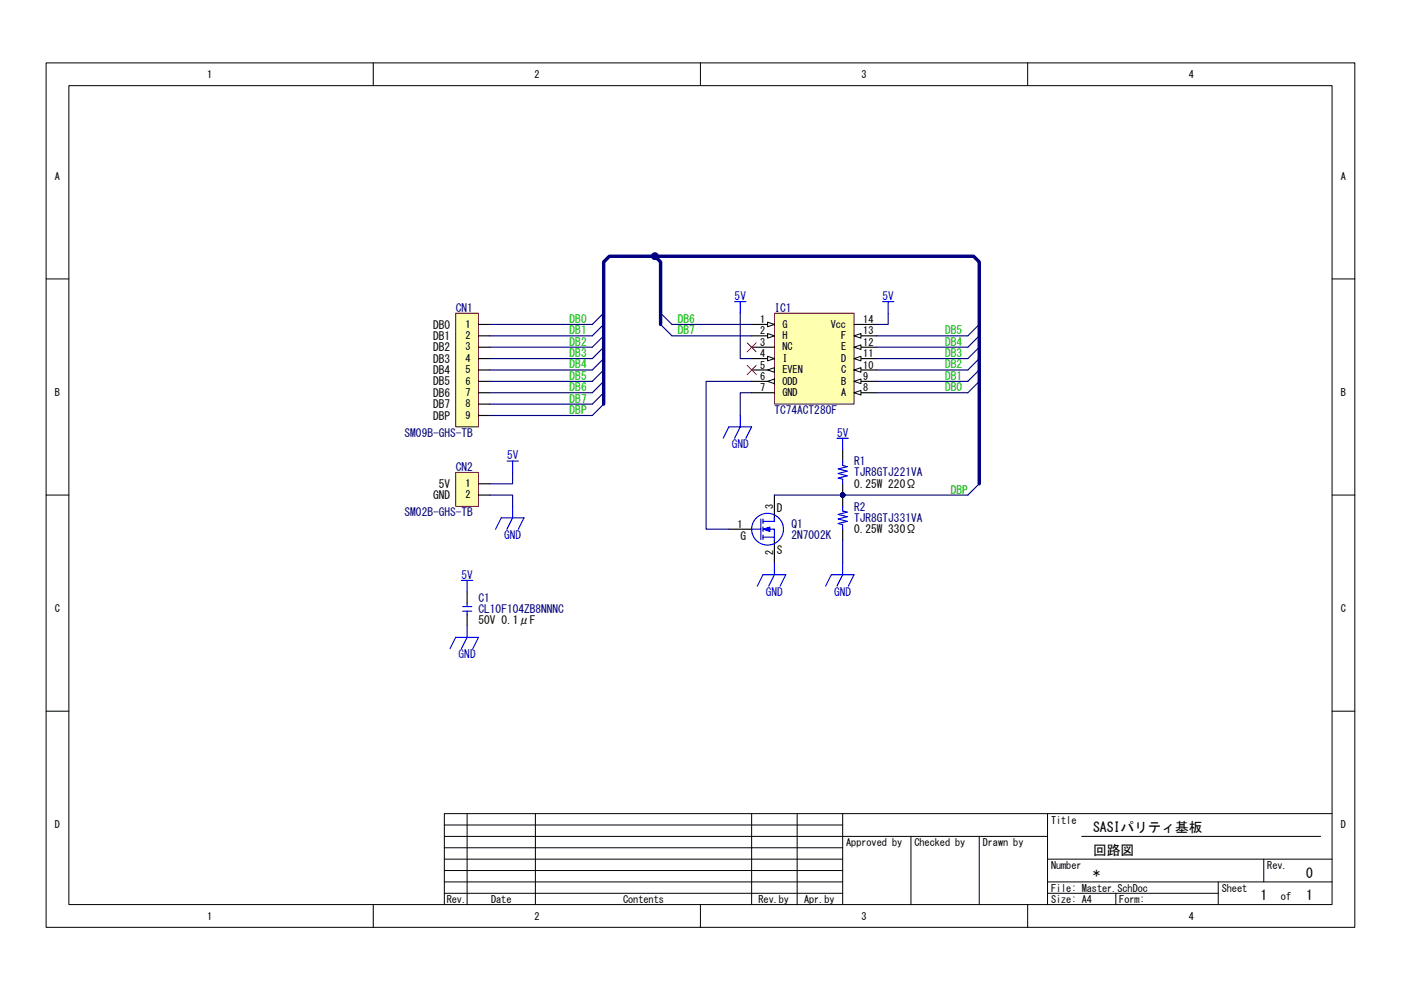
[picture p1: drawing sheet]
<svg xmlns="http://www.w3.org/2000/svg" width="297mm" height="210mm" viewBox="0 0 297 210" stroke-linecap="round" stroke-linejoin="round" font-family="sans-serif">
<path d="M9.8 13.3h277.4v183.3h-277.4z" fill="none" stroke="#000" stroke-width=".21"/>
<path d="M14.6 18.2h267.8v173.6h-267.8z" fill="#fff"/>
<g fill="none" stroke="#000" stroke-width=".21">
<path d="M14.6 18.2h267.8v173.6h-267.8zM79.1 13.3v4.8M148.5 13.3v4.8M217.9 13.3v4.8M9.8 59.1h4.8M282.4 59.1h4.8M9.8 105h4.8M282.4 105h4.8M9.8 150.8h4.8M282.4 150.8h4.8M94.2 174.9h84.5M94.2 179.7h84.5"/>
<path d="M94.2 177.3h127.9M99 172.5v19.3M113.5 172.5v19.3M159.4 172.5v19.3M169 172.5v19.3M178.7 172.5v19.3M193.1 177.3v14.5M207.6 177.3v14.5M222.1 172.5v19.3M229.3 177.3h50.7M282.4 172.5h-188.2v19.3M79.1 191.8v4.8"/>
<path d="M94.2 182.2h84.5M94.2 187h84.5M94.2 189.4h84.5M94.2 184.6h84.5M148.5 191.8v4.8M217.9 191.8v4.8M222.1 182.2h60.3M222.1 187h60.3M222.1 189.4h36.2M236.6 189.4v2.4M258.3 187v4.8M267.9 182.2v4.8"/>
</g>
<path d="M154.5 112.2h4.9M164.2 105v4.8M164.2 114.6v4.8" fill="none" stroke="#000" stroke-width=".24"/>
<path d="M159.4 112.2h1.9M161.3 110v4.4M161.8 110.5h2.4M161.8 112.2h2.4v2.4M161.8 113.9h2.4M161.8 110v1M161.8 111.7v1M161.8 113.4v1" fill="none" stroke="#00f" stroke-width=".24"/>
<path d="M161.8 112.2l1.4-.5v1z" fill="#00f"/>
<path d="M161.8 112.2l1.4-.5v1z" fill="none" stroke="#00f" stroke-width=".21"/>
<g fill="none" stroke="#00f" stroke-width=".24">
<path d="M164.2 109.8v.7"/>
<circle cx="162.7" cy="112.2" r="3.4"/>
</g>
<path d="M164.2 66.4h16.9v19.3h-16.9z" fill="#ffffb0"/>
<path d="M164.2 66.4h16.9v19.3h-16.9z" fill="none" stroke="#800000" stroke-width=".21"/>
<path d="M181.1 83.3h4.8" fill="none" stroke="#000" stroke-width=".24"/>
<path d="M181.1 83.3l1.4-.5v1z" fill="#fff"/>
<path d="M181.1 83.3l1.4-.5v1z" fill="none" stroke="#000" stroke-width=".21"/>
<path d="M159.4 83.3h4.8M159.4 80.9h4.8" fill="none" stroke="#000" stroke-width=".24"/>
<path d="M162.7 80.9l1.5-.5v.9z" fill="#fff"/>
<path d="M162.7 80.9l1.5-.5v.9z" fill="none" stroke="#000" stroke-width=".21"/>
<path d="M159.4 78.4h4.8" fill="none" stroke="#000" stroke-width=".24"/>
<path d="M162.7 78.4l1.5-.4v.9z" fill="#fff"/>
<path d="M162.7 78.4l1.5-.4v.9z" fill="none" stroke="#000" stroke-width=".21"/>
<path d="M159.4 76h4.8" fill="none" stroke="#000" stroke-width=".24"/>
<path d="M162.7 75.5l1.5 .5-1.5 .5z" fill="#fff"/>
<path d="M162.7 75.5l1.5 .5-1.5 .5z" fill="none" stroke="#000" stroke-width=".21"/>
<path d="M159.4 73.6h4.8M159.4 71.2h4.8" fill="none" stroke="#000" stroke-width=".24"/>
<path d="M162.7 70.7l1.5 .5-1.5 .5z" fill="#fff"/>
<path d="M162.7 70.7l1.5 .5-1.5 .5z" fill="none" stroke="#000" stroke-width=".21"/>
<path d="M159.4 68.8h4.8" fill="none" stroke="#000" stroke-width=".24"/>
<path d="M162.7 68.3l1.5 .5-1.5 .5z" fill="#fff"/>
<path d="M162.7 68.3l1.5 .5-1.5 .5z" fill="none" stroke="#000" stroke-width=".21"/>
<path d="M181.1 76h4.8" fill="none" stroke="#000" stroke-width=".24"/>
<path d="M181.1 76l1.4-.5v1z" fill="#fff"/>
<path d="M181.1 76l1.4-.5v1z" fill="none" stroke="#000" stroke-width=".21"/>
<path d="M181.1 73.6h4.8" fill="none" stroke="#000" stroke-width=".24"/>
<path d="M181.1 73.6l1.4-.5v1z" fill="#fff"/>
<path d="M181.1 73.6l1.4-.5v1z" fill="none" stroke="#000" stroke-width=".21"/>
<path d="M181.1 71.2h4.8" fill="none" stroke="#000" stroke-width=".24"/>
<path d="M181.1 71.2l1.4-.5v1z" fill="#fff"/>
<path d="M181.1 71.2l1.4-.5v1z" fill="none" stroke="#000" stroke-width=".21"/>
<path d="M181.1 68.8h4.8M181.1 78.4h4.8" fill="none" stroke="#000" stroke-width=".24"/>
<path d="M181.1 78.4l1.4-.4v.9z" fill="#fff"/>
<path d="M181.1 78.4l1.4-.4v.9z" fill="none" stroke="#000" stroke-width=".21"/>
<path d="M181.1 80.9h4.8" fill="none" stroke="#000" stroke-width=".24"/>
<path d="M181.1 80.9l1.4-.5v.9z" fill="#fff"/>
<path d="M181.1 80.9l1.4-.5v.9z" fill="none" stroke="#000" stroke-width=".21"/>
<path d="M99 125.5v2.4M99 130.3v2.4" fill="none" stroke="#000" stroke-width=".24"/>
<path d="M95.4 137.5l1.2-2.4h4.8l-1.2 2.4M97.8 123.1h2.4M98.1 128.6h1.9M98.1 129.6h1.9M99 123.1v2.4M99 127.9v.7M99 129.6v.7M99 132.7v2.4l-1.2 2.4" fill="none" stroke="#00f" stroke-width=".24"/>
<path d="M96.6 66.4h4.8v24.1h-4.8z" fill="#ffffb0"/>
<path d="M96.6 66.4h4.8v24.1h-4.8z" fill="none" stroke="#800000" stroke-width=".21"/>
<path d="M101.4 68.8h2.5M101.4 71.2h2.5M101.4 73.6h2.5M101.4 76h2.5M101.4 78.4h2.5M101.4 80.9h2.5M101.4 83.3h2.5M101.4 85.7h2.5M101.4 88.1h2.5" fill="none" stroke="#000" stroke-width=".24"/>
<path d="M96.6 100.2h4.8v7.2h-4.8z" fill="#ffffb0"/>
<path d="M96.6 100.2h4.8v7.2h-4.8z" fill="none" stroke="#800000" stroke-width=".21"/>
<path d="M178.7 95.3v2.4M101.4 102.6h2.5M101.4 105h2.5M178.7 102.6v2.4" fill="none" stroke="#000" stroke-width=".24"/>
<path d="M155.7 64h2.5M156.9 64v2.4M187.1 64h2.4M188.3 64v2.4M107.5 97.7h2.4M108.7 97.7v2.5M153.3 92.9l1.2-2.4h4.9l-1.2 2.4M156.9 88.1v2.4l-1.2 2.4M105.1 112.2l1.2-2.4h4.8l-1.2 2.4M108.7 107.4v2.4l-1.2 2.4M164.2 119.4v2.5l-1.2 2.4M160.6 124.3l1.2-2.4h4.8l-1.2 2.4" fill="none" stroke="#00f" stroke-width=".24"/>
<path d="M158.4 72.7l1.9 1.9M158.4 77.5l1.9 1.9M160.3 72.7l-1.9 1.9M160.3 77.5l-1.9 1.9" fill="none" stroke="#f00" stroke-width=".21"/>
<circle cx="178.7" cy="105" r=".46" fill="#000080"/>
<circle cx="178.7" cy="105" r=".46" fill="none" stroke="#000080" stroke-width=".21"/>
<path d="M178.7 97.7v1l.9 .3-1.9 .4 1.9 .5-1.9 .5 1.9 .5-1.9 .5 1 .2v1" fill="none" stroke="#00f" stroke-width=".24"/>
<circle cx="178.7" cy="105" r=".46" fill="#000080"/>
<circle cx="178.7" cy="105" r=".46" fill="none" stroke="#000080" stroke-width=".21"/>
<path d="M178.7 105v2.4" fill="none" stroke="#000" stroke-width=".24"/>
<circle cx="178.7" cy="105" r=".46" fill="#000080"/>
<circle cx="178.7" cy="105" r=".46" fill="none" stroke="#000080" stroke-width=".21"/>
<path d="M178.7 112.2v2.4" fill="none" stroke="#000" stroke-width=".24"/>
<path d="M178.7 107.4v1l.9 .2-1.9 .5 1.9 .5-1.9 .4 1.9 .5-1.9 .5 1 .3v.9" fill="none" stroke="#00f" stroke-width=".24"/>
<circle cx="178.7" cy="105" r=".46" fill="#000080"/>
<circle cx="178.7" cy="105" r=".46" fill="none" stroke="#000080" stroke-width=".21"/>
<path d="M177.5 92.9h2.4M178.7 92.9v2.4M178.7 119.4v2.5l-1.2 2.4M175 124.3l1.3-2.4h4.8l-1.2 2.4" fill="none" stroke="#00f" stroke-width=".24"/>
<g fill="none" stroke="#000080" stroke-width=".24">
<path d="M128 66.4l-2.4 2.4M128 68.8l-2.4 2.4M128 71.2l-2.4 2.4M128 73.6l-2.4 2.4M128 76l-2.4 2.4M128 78.4l-2.4 2.5M140.1 66.4l2.4 2.4h16.9M140.1 68.8l2.4 2.4h16.9M156.9 66.4v9.6h2.5M188.3 66.4v2.4h-2.4M207.6 68.8l-2.4 2.4M207.6 71.2l-2.4 2.4"/>
<path d="M207.6 73.6l-2.4 2.4M207.6 76l-2.4 2.4M207.6 78.4l-2.4 2.5M128 80.9l-2.4 2.4M128 83.3l-2.4 2.4M128 85.7l-2.4 2.4M159.4 83.3h-2.5v4.8M159.4 80.9h-9.7v31.3h4.8M207.6 80.9l-2.4 2.4M103.9 105h4.8v2.4M108.7 100.2v2.4h-4.8M164.2 105h14.5"/>
<path d="M207.6 102.6l-2.4 2.4"/>
</g>
<circle cx="178.7" cy="105" r=".46" fill="#000080"/>
<circle cx="178.7" cy="105" r=".46" fill="none" stroke="#000080" stroke-width=".21"/>
<path d="M178.7 114.6v4.8M178.7 105h26.5" fill="none" stroke="#000080" stroke-width=".24"/>
<circle cx="178.7" cy="105" r=".46" fill="#000080"/>
<circle cx="178.7" cy="105" r=".46" fill="none" stroke="#000080" stroke-width=".21"/>
<g fill="none" stroke="#000080" stroke-width=".24">
<path d="M103.9 78.4h21.7M103.9 76h21.7M103.9 73.6h21.7M103.9 71.2h21.7M103.9 68.8h21.7M185.9 78.4h19.3M185.9 76h19.3M185.9 73.6h19.3M185.9 71.2h19.3M103.9 83.3h21.7M103.9 80.9h21.7M103.9 85.7h21.7"/>
<path d="M103.9 88.1h21.7M185.9 83.3h19.3M185.9 80.9h19.3"/>
</g>
<path d="M138.8 54.3l1.3 1.2v13.3M128 85.7v-30.2l1.2-1.2h77.2l1.2 1.2v47.1" fill="none" stroke="#000080" stroke-width=".72"/>
<circle cx="138.8" cy="54.3" r=".72" fill="#000080"/>
<circle cx="138.8" cy="54.3" r=".72" fill="none" stroke="#000080" stroke-width=".21"/>
<g font-size="2.9">
<text x="231.8" y="176.4">SASIパリティ基板</text>
<text x="231.8" y="181.3">回路図</text>
<text x="231.8" y="186.1">*</text>
<text x="267.2" y="190.9">1</text>
<text x="276.9" y="186.1">0</text>
<text x="276.9" y="190.9">1</text>
</g>
<g font-size="2.4" fill="#00f">
<text x="155.8" y="63.6">5V</text>
<text x="187.1" y="63.6">5V</text>
<text x="155.1" y="95">GND</text>
<text x="177.5" y="92.6">5V</text>
<text x="107.5" y="97.4">5V</text>
<text x="106.9" y="114.3">GND</text>
<text x="97.9" y="122.7">5V</text>
<text x="162.4" y="126.3">GND</text>
<text x="176.9" y="126.3">GND</text>
<text x="97.2" y="139.6">GND</text>
</g>
<g font-size="2.4" fill="#080d02">
<text x="91.8" y="69.7">DB0</text>
<text x="91.8" y="72.1">DB1</text>
<text x="91.8" y="74.5">DB2</text>
<text x="91.8" y="76.9">DB3</text>
<text x="91.8" y="79.3">DB4</text>
<text x="91.8" y="81.7">DB5</text>
<text x="91.8" y="84.1">DB6</text>
<text x="91.8" y="86.6">DB7</text>
<text x="91.8" y="89">DBP</text>
<text x="91.8" y="105.9">GND</text>
<text x="93" y="103.4">5V</text>
<text x="181.1" y="103.4">0.25W 220Ω</text>
<text x="164.7" y="108.5">D</text>
<text x="181.1" y="113.1">0.25W 330Ω</text>
<text x="157" y="114.5">G</text>
<text x="164.7" y="117.4">S</text>
<text x="101.5" y="132.4">50V 0.1μF</text>
</g>
<g font-size="2.4" fill="#000080">
<text x="96.6" y="66.1">CN1</text>
<text x="164.2" y="66.1">IC1</text>
<text x="164.2" y="87.8">TC74ACT280F</text>
<text x="85.8" y="92.6">SM09B-GHS-TB</text>
<text x="96.6" y="99.8">CN2</text>
<text x="181.1" y="98.6">R1</text>
<text x="181.1" y="101">TJR8GTJ221VA</text>
<text x="85.8" y="109.5">SM02B-GHS-TB</text>
<text x="167.8" y="111.9">Q1</text>
<text x="181.1" y="108.3">R2</text>
<text x="181.1" y="110.7">TJR8GTJ331VA</text>
<text x="167.8" y="114.3">2N7002K</text>
<text x="101.5" y="127.6">C1</text>
<text x="101.5" y="130">CL10F104ZB8NNNC</text>
</g>
<g font-size="2.4" fill="#00bf00">
<text x="120.8" y="68.5">DB0</text>
<text x="120.8" y="70.9">DB1</text>
<text x="143.7" y="68.5">DB6</text>
<text x="143.7" y="70.9">DB7</text>
<text x="200.4" y="70.9">DB5</text>
<text x="120.8" y="73.3">DB2</text>
<text x="120.8" y="75.7">DB3</text>
<text x="200.4" y="75.7">DB3</text>
<text x="200.4" y="73.3">DB4</text>
<text x="120.8" y="78.1">DB4</text>
<text x="120.8" y="80.5">DB5</text>
<text x="120.8" y="82.9">DB6</text>
<text x="200.4" y="82.9">DB0</text>
<text x="200.4" y="80.5">DB1</text>
<text x="200.4" y="78.1">DB2</text>
<text x="120.8" y="85.3">DB7</text>
<text x="120.8" y="87.8">DBP</text>
<text x="201.6" y="104.6">DBP</text>
</g>
<g font-size="2.2">
<text x="43.9" y="16.5">1</text>
<text x="113.3" y="16.5">2</text>
<text x="182.7" y="16.5">3</text>
<text x="252.1" y="16.5">4</text>
<text x="11.6" y="38.1">A</text>
<text x="284.3" y="38.1">A</text>
<text x="98.7" y="69.5">1</text>
<text x="98.7" y="71.9">2</text>
<text x="161.2" y="70.9">2</text>
<text x="161.2" y="68.5">1</text>
<text x="165.9" y="71.9">H</text>
<text x="165.9" y="69.5">G</text>
<text x="176.1" y="69.5">Vcc</text>
<text x="178.3" y="71.9">F</text>
<text x="183" y="70.9">13</text>
<text x="183" y="68.5">14</text>
<text x="98.7" y="74.3">3</text>
<text x="98.7" y="76.7">4</text>
<text x="161.2" y="75.7">4</text>
<text x="161.2" y="73.3">3</text>
<text x="165.9" y="76.7">I</text>
<text x="165.9" y="74.3">NC</text>
<text x="178.3" y="76.7">D</text>
<text x="178.3" y="74.3">E</text>
<text x="183" y="75.7">11</text>
<text x="183" y="73.3">12</text>
<text x="11.6" y="83.9">B</text>
<text x="98.7" y="79.1">5</text>
<text x="98.7" y="81.5">6</text>
<text x="98.7" y="83.9">7</text>
<text x="161.2" y="83">7</text>
<text x="161.2" y="80.6">6</text>
<text x="161.2" y="78.1">5</text>
<text x="165.9" y="83.9">GND</text>
<text x="165.9" y="81.5">ODD</text>
<text x="165.9" y="79.1">EVEN</text>
<text x="178.3" y="83.9">A</text>
<text x="178.3" y="79.1">C</text>
<text x="178.3" y="81.5">B</text>
<text x="183" y="83">8</text>
<text x="183" y="78.1">10</text>
<text x="183" y="80.6">9</text>
<text x="284.3" y="83.9">B</text>
<text x="98.7" y="86.3">8</text>
<text x="98.7" y="88.8">9</text>
<text x="98.7" y="103.2">1</text>
<text x="98.7" y="105.6">2</text>
<text x="163.9" y="107.9" transform="rotate(-90 163.9 107.9)">3</text>
<text x="156.4" y="111.9">1</text>
<text x="163.9" y="117.6" transform="rotate(-90 163.9 117.6)">2</text>
<text x="11.6" y="129.8">C</text>
<text x="284.3" y="129.8">C</text>
<text x="11.6" y="175.6">D</text>
<text x="179.4" y="179.5">Approved by</text>
<text x="193.9" y="179.5">Checked by</text>
<text x="208.4" y="179.5">Drawn by</text>
<text x="222.8" y="174.6">Title</text>
<text x="284.3" y="175.6">D</text>
<text x="222.8" y="184.3">Number</text>
<text x="268.7" y="184.3">Rev.</text>
<text x="94.7" y="191.5">Rev.</text>
<text x="104.1" y="191.5">Date</text>
<text x="132.1" y="191.5">Contents</text>
<text x="160.8" y="191.5">Rev.by</text>
<text x="170.5" y="191.5">Apr.by</text>
<text x="222.8" y="189.1">File: Master.SchDoc</text>
<text x="222.8" y="191.5">Size: A4</text>
<text x="237.3" y="191.5">Form:</text>
<text x="259" y="189.1">Sheet</text>
<text x="271.6" y="190.8">of</text>
<text x="43.9" y="195">1</text>
<text x="113.3" y="195">2</text>
<text x="182.7" y="195">3</text>
<text x="252.1" y="195">4</text>
</g>
</svg>
